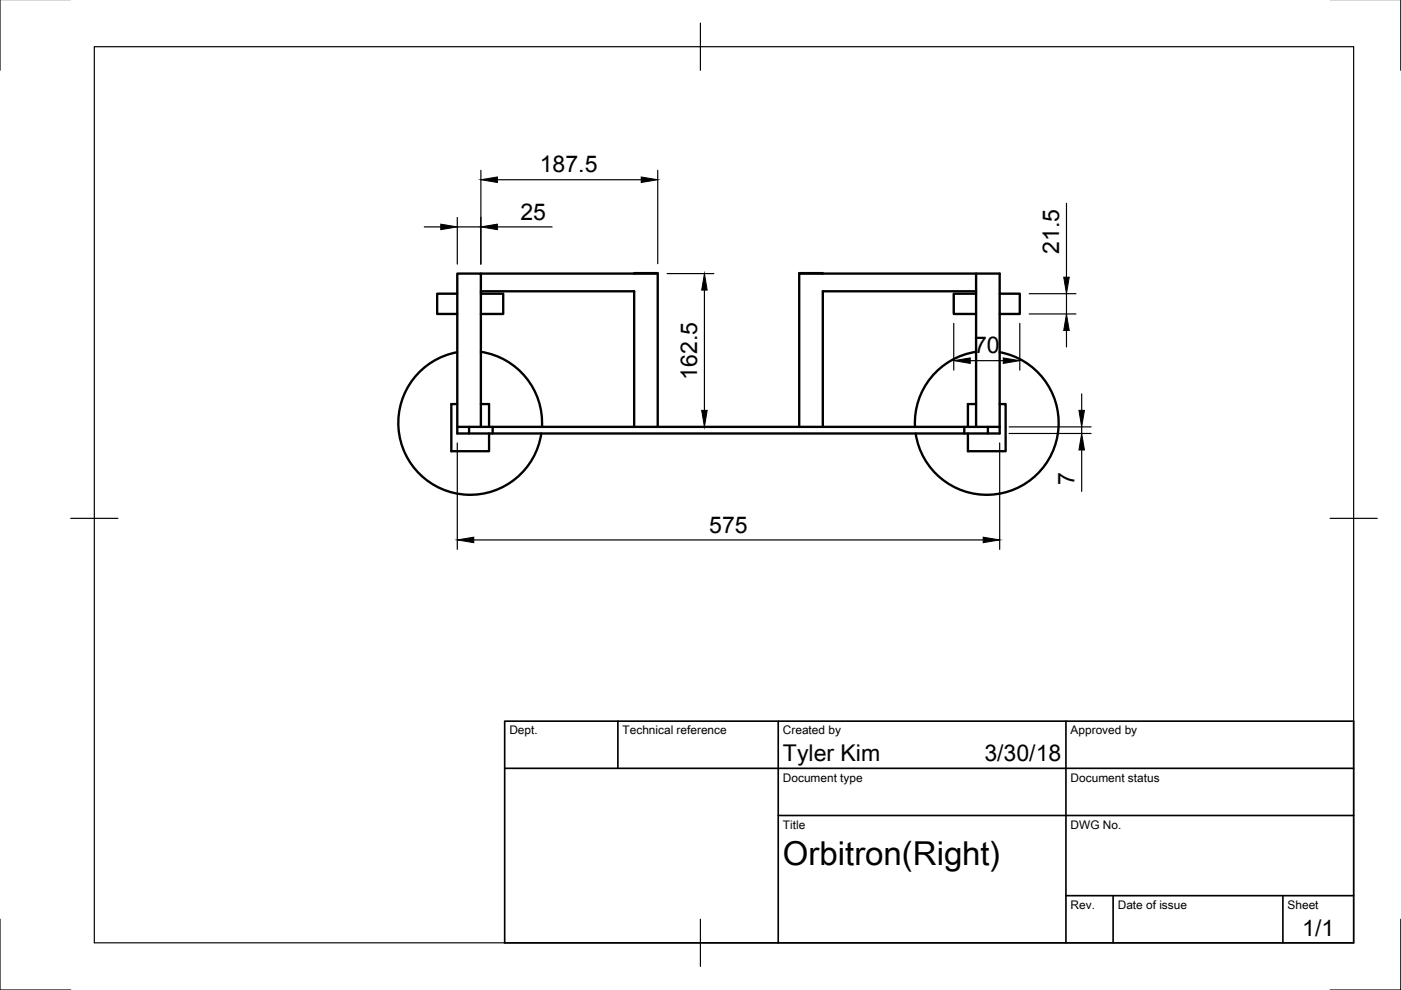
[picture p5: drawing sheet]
<svg xmlns="http://www.w3.org/2000/svg" width="297mm" height="210mm" viewBox="0 0 297 210" stroke-linecap="round" stroke-linejoin="round" font-family="sans-serif">
<g fill="none" stroke="#000" stroke-width=".5">
<path d="M102 58h37.5M134.5 58l5-.1v32.6M169.5 58h5M169.5 58h42.5v33.9h-115v-1.4h115M169.5 58v32.5M207 58v32.5M97 74.7a15.2 15.2 0 0 0-7.9 25.9 15.2 15.2 0 0 0 25.7-8.7M97 62.3h-4.3v4.3h4.3M102 62.3h4.7v4.3h-4.7M102 61.8h32.5v28.7M102 74.6a15.2 15.2 0 0 1 12.9 15.9M207 62.3h-4.8v4.3h4.8"/>
<path d="M207 61.8h-32.5v28.7M207 74.6a15.2 15.2 0 0 0-13 15.9M212 62.3h4.2v4.3h-4.2M212 74.7a15.2 15.2 0 0 1 7.8 25.9 15.2 15.2 0 0 1-25.7-8.7M97 90.5v-32.5h5v32.5M97 85.7h-1.3v10h8v-3.8M99.5 90.5v1.4M102 85.7h1.7v4.8M104.5 90.5v1.4M204.5 90.5v1.4M207 85.7h-1.8v4.8M209.5 90.5v1.4"/>
<path d="M212 85.7h1.2v10h-8v-3.8"/>
</g>
<path d="M107 152.9h180v47h-180zM131 152.9v10M165 152.9v47M226 152.9v47M107 162.9h180M165 172.9h122M226 189.9h61M236 189.9v10M272 189.9v10" fill="none" stroke="#000" stroke-width=".35"/>
<g fill="none" stroke="#000" stroke-width=".25">
<path d="M0 -.1v15M297 -.1v15M20 9.9h267v190h-267zM148.5 4.9v10M102 36.1v19.9M105.5 38.1h30.5M139.5 36.1v19.8M90 48.1h3.5M97 46.1v9.9M97 48.1h5M105.5 48.1h11.6M141.5 58h9.9"/>
<path d="M226.1 43.1v15.7M149.4 61.5v25.5M202.2 68.6v9.9M205.7 76.5h7M216.2 68.6v9.9M218.2 66.6h9.9M218.2 62.3h9.9M226.1 62.3v4.3M226.1 70.1v3.5M97 93.9v22.6M141.5 90.5h9.9M212 93.9v22.6"/>
<path d="M214 90.5h17.3M214 91.9h17.3M229.3 83.5v3.5M229.3 90.5v1.4M229.3 95.4v8.8M15 109.9h10M100.5 114.5h108M282 109.9h10M0 194.9v15h15M148.5 194.9v10M297 194.9v15h-15"/>
</g>
<g fill="#000" stroke="#000" stroke-width=".21">
<path d="M102 38.1l3.5-.6v1.2zM136 37.5l3.5 .6-3.5 .6zM93.5 47.5l3.5 .6-3.5 .6zM102 48.1l3.5-.6v1.2zM225.5 58.8h1.2l-.6 3.5zM149.4 58l.5 3.5h-1.1zM202.2 76.5l3.5-.6v1.2zM212.7 75.9l3.5 .6-3.5 .6zM226.1 66.6l.6 3.5h-1.2zM148.8 87h1.1l-.5 3.5zM228.8 87h1.1l-.6 3.5zM229.3 91.9l.6 3.5h-1.1z"/>
<path d="M97 114.5l3.5-.6v1.2zM208.5 113.9l3.5 .6-3.5 .6z"/>
</g>
<text font-size="7" x="166" y="183.4">Orbitron(Right)</text>
<g font-size="4.9">
<text x="114.4" y="36.6">187.5</text>
<text x="110.4" y="46.6">25</text>
<text x="224.6" y="53.9" transform="rotate(-90 224.6 53.9)">21.5</text>
<text x="206.5" y="74.9">70</text>
<text x="147.8" y="80.5" transform="rotate(-90 147.8 80.5)">162.5</text>
<text x="227.8" y="102.9" transform="rotate(-90 227.8 102.9)">7</text>
<text x="150.4" y="112.9">575</text>
<text x="166" y="161.4">Tyler Kim</text>
<text x="208.7" y="161.4">3/30/18</text>
<text x="276.1" y="198.5">1/1</text>
</g>
<g font-size="2.5">
<text x="108" y="155.7">Dept.</text>
<text x="132" y="155.7">Technical reference</text>
<text x="166" y="155.7">Created by</text>
<text x="227" y="155.7">Approved by</text>
<text x="166" y="165.7">Document type</text>
<text x="227" y="165.7">Document status</text>
<text x="166" y="175.7">Title</text>
<text x="227" y="175.7">DWG No.</text>
<text x="227" y="192.7">Rev.</text>
<text x="237" y="192.7">Date of issue</text>
<text x="273" y="192.7">Sheet</text>
</g>
</svg>
